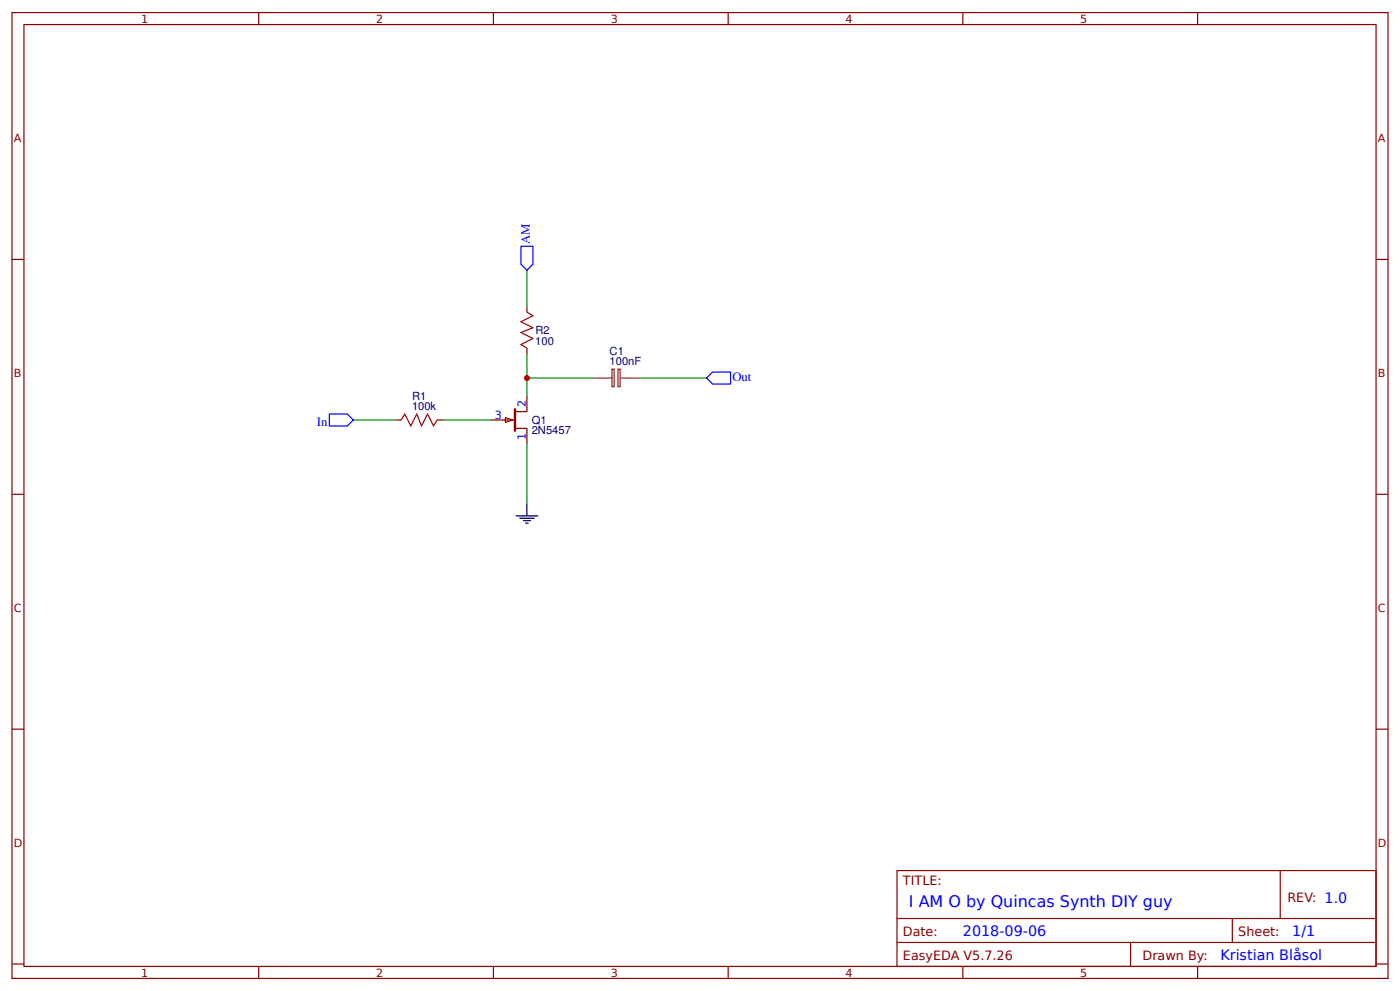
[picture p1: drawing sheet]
<svg xmlns="http://www.w3.org/2000/svg" width="309mm" height="219mm" viewBox="0 0 309 219" stroke-linecap="round" stroke-linejoin="round" font-family="sans-serif">
<g fill="none" stroke="#800" stroke-width=".26">
<path d="M2.6 2.8h304.1v213.2h-304.1zM5.3 5.4h298.7v208h-298.7zM57.1 2.8v2.6M109 2.8v2.6M160.9 2.8v2.6M212.7 2.8v2.6M264.6 2.8v2.6M2.6 57.3h2.7M304 57.3h2.7M116.4 67.6v1.3M116.4 76.9v1.3M87.3 92.7h1.3"/>
<path d="M96.6 92.7h1.3M108.5 92.7h5.3M111.7 92.2l1.5 .5-1.5 .6zM113.8 94.6h2.6v3.4M116.4 87.4v3.5h-2.6M2.6 109.1h2.7M304 109.1h2.7M2.6 161h2.7M304 161h2.7M198.2 192.2h105.8v21.2h-105.8zM282.8 192.2v10.6M2.6 212.9h2.7"/>
<path d="M57.1 213.4v2.6M109 213.4v2.6M160.9 213.4v2.6M198.2 202.8h105.8M198.2 208.1h105.8M212.7 213.4v2.6M249.8 208.1v5.3M264.6 213.4v2.6M272.3 202.8v5.3M304 212.9h2.7"/>
</g>
<path d="M113.8 90.4v4.7" fill="none" stroke="#800" stroke-width=".53"/>
<path d="M116.4 68.9l1.3 .8-2.6 1.3 2.6 1.4-2.6 1 2.6 1.3-2.6 1.4 1.3 .8M88.6 92.7l.8-1.3 1.4 2.7 1.3-2.7 1 2.7 1.4-2.7 1.3 2.7 .8-1.4" fill="none" stroke="#a00000" stroke-width=".26"/>
<path d="M131 83.5h4.2M135.2 81.5h.5v3.9h-.5zM136.5 81.5h.5v3.9h-.5zM137.1 83.5h4.5" fill="none" stroke="#8d2323" stroke-width=".26"/>
<path d="M114 113.9h4.8M114.8 114.4h3.2M115.6 115h1.6M116.2 115.5h.5M116.4 111.3v2.6" fill="none" stroke="#000" stroke-width=".26"/>
<path d="M116.4 59.7v7.9M116.4 78.2v9.2M78.1 92.7h9.2M97.9 92.7h10.6M116.4 98v13.3M116.4 83.5h14.6M141.6 83.5h14.5" fill="none" stroke="#080" stroke-width=".26"/>
<path d="M115.1 54.4h2.6v3.9l-1.3 1.4-1.3-1.4zM72.8 91.4h3.9l1.4 1.3-1.4 1.4h-3.9zM156.1 83.5l1.3-1.3h4v2.6h-4z" fill="none" stroke="#00f" stroke-width=".26"/>
<circle cx="116.4" cy="83.5" r=".66" fill="#c00"/>
<text font-size="3.5" fill="#00f" x="200.8" y="200.2">I AM O by Quincas Synth DIY guy</text>
<g font-size="3.2" fill="#00f">
<text x="212.7" y="206.8">2018-09-06</text>
<text x="285.5" y="206.8">1/1</text>
<text x="269.6" y="212.1">Kristian Blåsol</text>
</g>
<g font-size="2.8" fill="#00f">
<text x="117.1" y="54" transform="rotate(-90 117.1 54)">AM</text>
<text x="161.8" y="84.1">Out</text>
<text x="70" y="94.1">In</text>
</g>
<g font-size="2.8" fill="#800">
<text x="199.5" y="195.4">TITLE:</text>
<text x="284.4" y="199.1">REV: 1.0</text>
<text x="199.5" y="206.8">Date:</text>
<text x="273.6" y="206.8">Sheet:</text>
<text x="199.5" y="212.1">EasyEDA V5.7.26</text>
<text x="252.4" y="212.1">Drawn By:</text>
</g>
<g font-size="2.5" fill="#800">
<text x="31.2" y="5">1</text>
<text x="83.1" y="5">2</text>
<text x="134.9" y="5">3</text>
<text x="186.8" y="5">4</text>
<text x="238.7" y="5">5</text>
<text x="3" y="31.4">A</text>
<text x="304.4" y="31.4">A</text>
<text x="3" y="83.2">B</text>
<text x="304.4" y="83.2">B</text>
<text x="3" y="135.1">C</text>
<text x="304.4" y="135.1">C</text>
<text x="3" y="186.9">D</text>
<text x="304.4" y="186.9">D</text>
<text x="31.2" y="215.6">1</text>
<text x="83.1" y="215.6">2</text>
<text x="134.9" y="215.6">3</text>
<text x="186.8" y="215.6">4</text>
<text x="238.7" y="215.6">5</text>
</g>
<g font-size="2.5" fill="#000080">
<text x="118.3" y="76.1">100</text>
<text x="118.3" y="73.7">R2</text>
<text x="134.7" y="80.7">100nF</text>
<text x="134.7" y="78.3">C1</text>
<text x="91" y="88.2">R1</text>
<text x="91" y="90.6">100k</text>
<text x="117.5" y="95.9">2N5457</text>
<text x="117.5" y="93.5">Q1</text>
</g>
<g font-size="2.5" fill="#00f">
<text x="116.2" y="89.8" transform="rotate(-90 116.2 89.8)">2</text>
<text x="109.3" y="92.5">3</text>
<text x="116.2" y="97.2" transform="rotate(-90 116.2 97.2)">1</text>
</g>
</svg>
